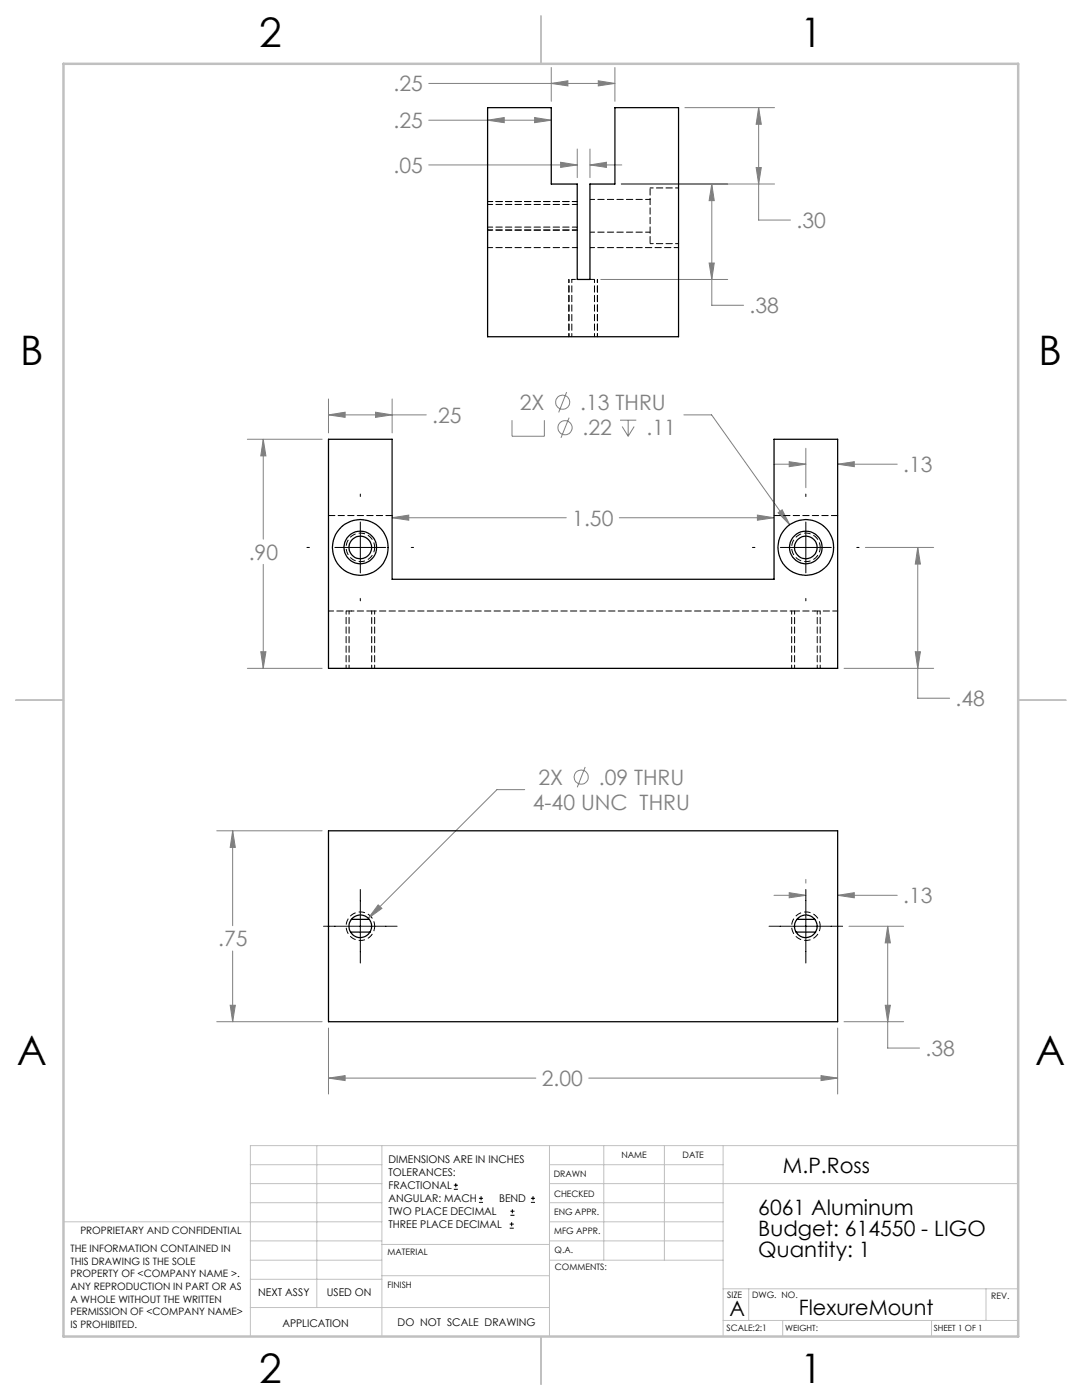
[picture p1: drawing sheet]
<svg xmlns="http://www.w3.org/2000/svg" width="216mm" height="279mm" viewBox="0 0 216 279" stroke-linecap="round" stroke-linejoin="round" font-family="sans-serif">
<g fill="none" stroke="#808080" stroke-width=".2">
<path d="M85.5 16.7h37.2M110 16.7l3.3-.6v1zM110 13.5v6.7M119.4 16.1l3.3 .6-3.3 .4zM122.7 13.5v6.7M85.5 24h24.5M85.5 32.9h29.7M97.3 24l3.3-.5v1zM106.7 23.5l3.3 .5-3.3 .5zM111.9 32.4l3.3 .5-3.3 .5zM115.2 29.7v5.8M117.7 32.9l3.3-.5v1z"/>
<path d="M117.7 29.7v5.8M117.7 32.9h6.4M124 36.7h30.6M136.7 21.5h17.9M142 36.7l.5 3.3h-1zM142 36.7v24.2h6.4M150.9 33.4h1l-.5 3.3zM151.4 21.5l.5 3.3h-1zM151.4 21.5v22.4h6.3M119.9 55.8h25.3M141.5 52.5h1l-.5 3.3zM65.5 79.6v6.8"/>
<path d="M78.2 79.6v6.8M113.1 78.2l-1.6 4.1M49.4 87.7h14.9M52.5 87.7l.6 3.3h-1.1zM52.5 87.7v19.9M65.5 82.8l3.4-.5v1zM65.5 82.8h19.6M74.9 82.3l3.3 .5-3.3 .5zM102.2 83.9v3.2h6.4v-3.2M113.6 83.4l-1.7 4M123.7 83.9h3.3M124.1 85.1l1.2 2"/>
<path d="M125.3 83.9v3.2M126.5 85.1l-1.2 2M136.5 82.8h5.5l15.6 21.9M154.4 92.6h6.4M157.5 92.1l3.3 .5-3.3 .5zM160.8 89.5v7.8M167.1 92.6l3.4-.5v1zM167.1 92.6h11.9M52.5 112.6v20.8M78.2 103.3l3.4-.5v1zM78.2 103.3h34.8M123.6 103.3h30.8"/>
<path d="M151.1 102.8l3.3 .5-3.3 .5zM155.3 102.3l.8-.6 1.5 3zM172.7 109.3h13.6M183.1 109.3l.6 3.3h-1.1zM183.1 109.3v30h6.4M49.4 133.4h14.9M52 130.1h1.1l-.6 3.3zM168.4 133.4h17.9M182.6 130.1h1.1l-.6 3.3zM104.7 157.6h-5.5l-25.7 25.7M116.8 153.1l-1.6 4M43.3 165.8h21"/>
<path d="M46.4 165.8l.6 3.3h-1.1zM46.4 165.8v18.9M154.4 178.7h6.4M157.5 178.2l3.3 .5-3.3 .5zM160.8 175.5v.7M167.1 178.7l3.4-.5v1zM167.1 178.7h11.9M46.4 189.8v14.1M75.5 180.6l.7 .7-2.7 2zM169.4 184.9h10.9M177.1 184.9l.6 3.3h-1.1zM177.1 184.9v24.3h6.4"/>
<path d="M43.3 203.9h21M45.9 200.6h1.1l-.6 3.3zM65.5 215.2l3.4-.5v1zM65.5 205.2v13.1M65.5 215.2h41.4M117.5 215.2h49.6M163.8 214.7l3.3 .5-3.3 .5zM167.1 205.2v13.1M168.4 203.9h11.9M176.6 200.6h1.1l-.6 3.3z"/>
<circle cx="112.3" cy="80.3" r="1.41"/>
<circle cx="112.7" cy="85.4" r="1.42"/>
<circle cx="116" cy="155.1" r="1.4"/>
</g>
<g fill="none" stroke="#000" stroke-width=".2">
<path d="M71.9 98.6v.5M160.8 98.6v.5M61.2 109.3h.5M66.8 109.3h10.2M71.9 104.2v10.1M71.9 119.4v.5M82.1 109.3h.4M150.1 109.3h.5M155.7 109.3h10.2M160.8 104.2v10.1M160.8 119.4v.5M171 109.3h.4"/>
<path d="M71.9 177.5v14.7M160.8 177.5v14.7M64.6 184.9h14.6M153.5 184.9h14.6M90.6 237.3h.8M90.6 236.5h.8M90.9 236.1v.9M95.6 240h.8M95.6 239.1h.8M96 238.7v.8M105.9 240h.9M105.9 239.1h.9"/>
<path d="M106.4 238.7v.8M101.7 245.1h.8M101.7 244.3h.8M101.8 242.5h.9M101.8 241.7h.9M102.1 243.9v.8M102.2 241.3v.8"/>
</g>
<path d="M74.8 109.2a2.84 2.84 0 0 1-4.2 2.5 2.84 2.84 0 0 1-.2-4.8 2.84 2.84 0 0 1 4.3 2.1l.1 .2M163.7 109.2a2.84 2.84 0 0 1-4.2 2.5 2.84 2.84 0 0 1-.2-4.8 2.84 2.84 0 0 1 4.3 2.1l.1 .2M74.8 184.8a2.84 2.84 0 0 1-4.2 2.5 2.84 2.84 0 0 1-.2-4.8 2.84 2.84 0 0 1 4.3 2.1l.1 .2M163.7 184.8a2.84 2.84 0 0 1-4.2 2.5 2.84 2.84 0 0 1-.2-4.8 2.84 2.84 0 0 1 4.3 2.1l.1 .2" fill="none" stroke="#000" stroke-width=".2" stroke-dasharray="1.3 .6" stroke-dashoffset=".3" stroke-linecap="butt"/>
<g fill="none" stroke="#c0c0c0" stroke-width=".2">
<path d="M50 232.4h26.2M50 236.2h26.2M63.2 228.6v32.3M76.2 228.6v38.1M109.6 228.6v38.1M109.6 232.4h34.7M109.6 236.2h93.6M120.5 228.6v22.9M132.6 228.6v22.9M144.3 228.6v38.1M203.2 228.6h-153.2v38.1M12.7 243.8h63.5"/>
<path d="M50 251.5h26.2M50 240h26.2M50 247.7h26.2M50 255.3h26.2M76.2 254.6h33.4M76.2 248.4h33.4M109.6 251.5h34.7M109.6 243.8h34.7M109.6 240h34.7M109.6 247.7h34.7M144.3 257.2h58.9M149.4 257.2v6.3"/>
<path d="M196.7 257.2v6.3M50 260.9h59.6M144.3 263.5h58.9M156.2 263.5v3.2M185.9 263.5v3.2"/>
</g>
<path d="M108 3.2v9.5M3.1 139.7h9.6M203.2 139.7h9.5M108 266.7v9.6" fill="none" stroke="#c0c0c0" stroke-width=".25"/>
<path d="M12.7 12.7h190.5v254h-190.5z" fill="none" stroke="#c0c0c0" stroke-width=".5"/>
<path d="M115.2 45.9h-17.9M115.2 40.2h-17.9" fill="none" stroke="#000" stroke-width=".2" stroke-dasharray="1.3 .6" stroke-dashoffset=".3"/>
<path d="M113.5 67.2v-11.4M119.2 67.2v-11.4M69.1 133.4v-11.5M74.8 133.4v-11.5M158 133.4v-11.5M163.7 133.4v-11.5" fill="none" stroke="#000" stroke-width=".2" stroke-dasharray="1.3 .6" stroke-dashoffset=".6"/>
<path d="M97.3 24l3.3-.5v1zM106.7 23.5l3.3 .5-3.3 .5zM110 16.7l3.3-.6v1zM119.4 16.1l3.3 .6-3.3 .4zM111.9 32.4l3.3 .5-3.3 .5zM117.7 32.9l3.3-.5v1zM151.4 21.5l.5 3.3h-1zM150.9 33.4h1l-.5 3.3zM141.5 52.5h1l-.5 3.3zM142 36.7l.5 3.3h-1zM52 130.1h1.1l-.6 3.3zM52.5 87.7l.6 3.3h-1.1zM183.1 109.3l.6 3.3h-1.1zM182.6 130.1h1.1l-.6 3.3zM157.5 92.1l3.3 .5-3.3 .5zM167.1 92.6l3.4-.5v1zM155.3 102.3l2.3 2.4-1.5-3zM74.9 82.3l3.3 .5-3.3 .5zM65.5 82.8l3.4-.5v1zM78.2 103.3l3.4-.5v1zM151.1 102.8l3.3 .5-3.3 .5zM163.8 214.7l3.3 .5-3.3 .5zM65.5 215.2l3.4-.5v1zM45.9 200.6h1.1l-.6 3.3zM46.4 165.8l.6 3.3h-1.1zM157.5 178.2l3.3 .5-3.3 .5zM167.1 178.7l3.4-.5v1zM177.1 184.9l.6 3.3h-1.1zM176.6 200.6h1.1l-.6 3.3zM75.5 180.6l-2 2.7 2.7-2z" fill="#808080"/>
<g fill="none" stroke="#000" stroke-width=".25">
<path d="M97.3 21.5h12.7v15.2h5.2v19.1h2.5v-19.1h5v-15.2h12.7v45.7h-38.1zM65.5 87.7h12.7v27.9h76.2v-27.9h12.7v45.7h-101.6zM65.5 165.8h101.6v38.1h-101.6zM70 186h3.8M70.1 183.5h3.6M158.9 186h3.8M159 183.5h3.6"/>
<circle cx="71.9" cy="109.3" r="5.6"/>
<circle cx="71.9" cy="109.3" r="3.3"/>
<circle cx="71.9" cy="109.3" r="2.26"/>
<circle cx="160.8" cy="109.3" r="5.6"/>
<circle cx="160.8" cy="109.3" r="3.3"/>
<circle cx="160.8" cy="109.3" r="2.26"/>
<circle cx="71.9" cy="184.9" r="2.26"/>
<circle cx="160.8" cy="184.9" r="2.26"/>
</g>
<path d="M129.7 37.5v11.1" fill="none" stroke="#000" stroke-width=".2" stroke-dasharray="1.3 .6" stroke-dashoffset="-.2"/>
<path d="M129.7 39.8h-12M117.7 55.8h.9M117.7 49.4h17.7M117.7 46.3h12" fill="none" stroke="#000" stroke-width=".2" stroke-dasharray="1.3 .6" stroke-dashoffset=".4"/>
<path d="M114.1 55.8h1.1" fill="none" stroke="#000" stroke-width=".2" stroke-dasharray="1.3 .6" stroke-dashoffset=".5"/>
<path d="M97.3 49.4h17.9M97.3 45.3h17.9M115.2 40.8h-17.9M70.1 121.9h-4.5M167.2 121.9h-4.6" fill="none" stroke="#000" stroke-width=".2" stroke-dasharray="1.3 .6" stroke-dashoffset=".3"/>
<path d="M135.4 37.5h-5.7M114.1 55.8v11.4M129.7 48.6h5.7M118.6 67.2v-11.4M69.7 121.9v11.5M74.2 133.4v-11.5M158.6 121.9v11.5M163.1 133.4v-11.5" fill="none" stroke="#000" stroke-width=".2" stroke-dasharray="1.3 .6" stroke-dashoffset=".6"/>
<path d="M78.3 102.9h-12.7M167.2 102.9h-12.7" fill="none" stroke="#000" stroke-width=".2" stroke-dasharray="1.3 .6"/>
<path d="M70.1 121.9h3.6M159 121.9h3.6" fill="none" stroke="#000" stroke-width=".2" stroke-dasharray="1.3 .6" stroke-dashoffset=".7"/>
<path d="M159 121.9h-85.3" fill="none" stroke="#000" stroke-width=".2" stroke-dasharray="1.3 .6" stroke-dashoffset="-.1"/>
<g font-size="8.1">
<text x="51.7" y="9.3">2</text>
<text x="159.7" y="9.3">1</text>
<text x="4" y="72.8">B</text>
<text x="207.2" y="72.8">B</text>
<text x="3.3" y="212.5">A</text>
<text x="206.5" y="212.5">A</text>
<text x="51.7" y="276">2</text>
<text x="159.7" y="276">1</text>
</g>
<g font-size="4.2" fill="#808080">
<text x="78.5" y="18.2">.25</text>
<text x="78.5" y="25.6">.25</text>
<text x="78.5" y="34.5">.05</text>
<text x="158.9" y="45.5">.30</text>
<text x="149.6" y="62.5">.38</text>
<text x="103.7" y="81.8">2X</text>
<text x="115.8" y="81.8">.13 THRU</text>
<text x="86.3" y="84.4">.25</text>
<text x="116.3" y="86.9">.22</text>
<text x="129" y="86.9">.11</text>
<text x="180.2" y="94.2">.13</text>
<text x="114.2" y="104.9">1.50</text>
<text x="49.6" y="111.7">.90</text>
<text x="190.7" y="140.9">.48</text>
<text x="106.3" y="161.7">4-40 UNC THRU</text>
<text x="107.4" y="156.6">2X</text>
<text x="119.5" y="156.6">.09 THRU</text>
<text x="180.2" y="180.3">.13</text>
<text x="43.5" y="188.9">.75</text>
<text x="184.7" y="210.7">.38</text>
<text x="108.1" y="216.7">2.00</text>
</g>
<g font-size="4.2">
<text x="156.2" y="234.2">M.P.Ross</text>
<text x="151.3" y="242.5">6061 Aluminum</text>
<text x="151.3" y="246.6">Budget: 614550 - LIGO</text>
<text x="151.3" y="250.8">Quantity: 1</text>
<text x="145.6" y="262.7">A</text>
<text x="159.4" y="262.4">FlexureMount</text>
</g>
<g font-size="2.1">
<text x="77.5" y="232.2">DIMENSIONS ARE IN INCHES</text>
<text x="77.5" y="234.7">TOLERANCES:</text>
<text x="77.5" y="237.3">FRACTIONAL</text>
<text x="77.5" y="239.9">ANGULAR: MACH</text>
<text x="99.6" y="239.9">BEND</text>
<text x="77.5" y="242.5">TWO PLACE DECIMAL</text>
<text x="77.5" y="245.1">THREE PLACE DECIMAL</text>
<text x="51.5" y="258.7">NEXT ASSY</text>
<text x="65.2" y="258.6">USED ON</text>
<text x="56.3" y="264.8">APPLICATION</text>
<text x="79.3" y="264.6">DO NOT SCALE DRAWING</text>
</g>
<g font-size="2">
<text x="14.1" y="249.9">THE INFORMATION CONTAINED IN</text>
<text x="16" y="246.3">PROPRIETARY AND CONFIDENTIAL</text>
<text x="14.1" y="252.4">THIS DRAWING IS THE SOLE</text>
<text x="14.1" y="254.9">PROPERTY OF &lt;COMPANY NAME &gt;.</text>
<text x="14.1" y="257.4">ANY REPRODUCTION IN PART OR AS</text>
<text x="14.1" y="260">A WHOLE WITHOUT THE WRITTEN</text>
<text x="14.1" y="262.5">PERMISSION OF &lt;COMPANY NAME&gt;</text>
<text x="14.1" y="265">IS PROHIBITED.</text>
</g>
<g font-size="1.8">
<text x="124" y="231.1">NAME</text>
<text x="136.2" y="231.1">DATE</text>
<text x="110.5" y="234.8">DRAWN</text>
<text x="110.5" y="238.9">CHECKED</text>
<text x="110.6" y="242.5">ENG APPR.</text>
<text x="77.3" y="250.5">MATERIAL</text>
<text x="110.6" y="246.3">MFG APPR.</text>
<text x="110.7" y="250">Q.A.</text>
<text x="77.3" y="257">FINISH</text>
<text x="110.7" y="253.5">COMMENTS:</text>
<text x="145.1" y="259">SIZE</text>
<text x="150.1" y="259.1">DWG. NO.</text>
<text x="197.8" y="259.2">REV.</text>
<text x="145" y="265.7">SCALE:2:1</text>
</g>
<g font-size="1.7">
<text x="156.7" y="265.7">WEIGHT:</text>
<text x="186.3" y="265.7">SHEET 1 OF 1</text>
</g>
</svg>
